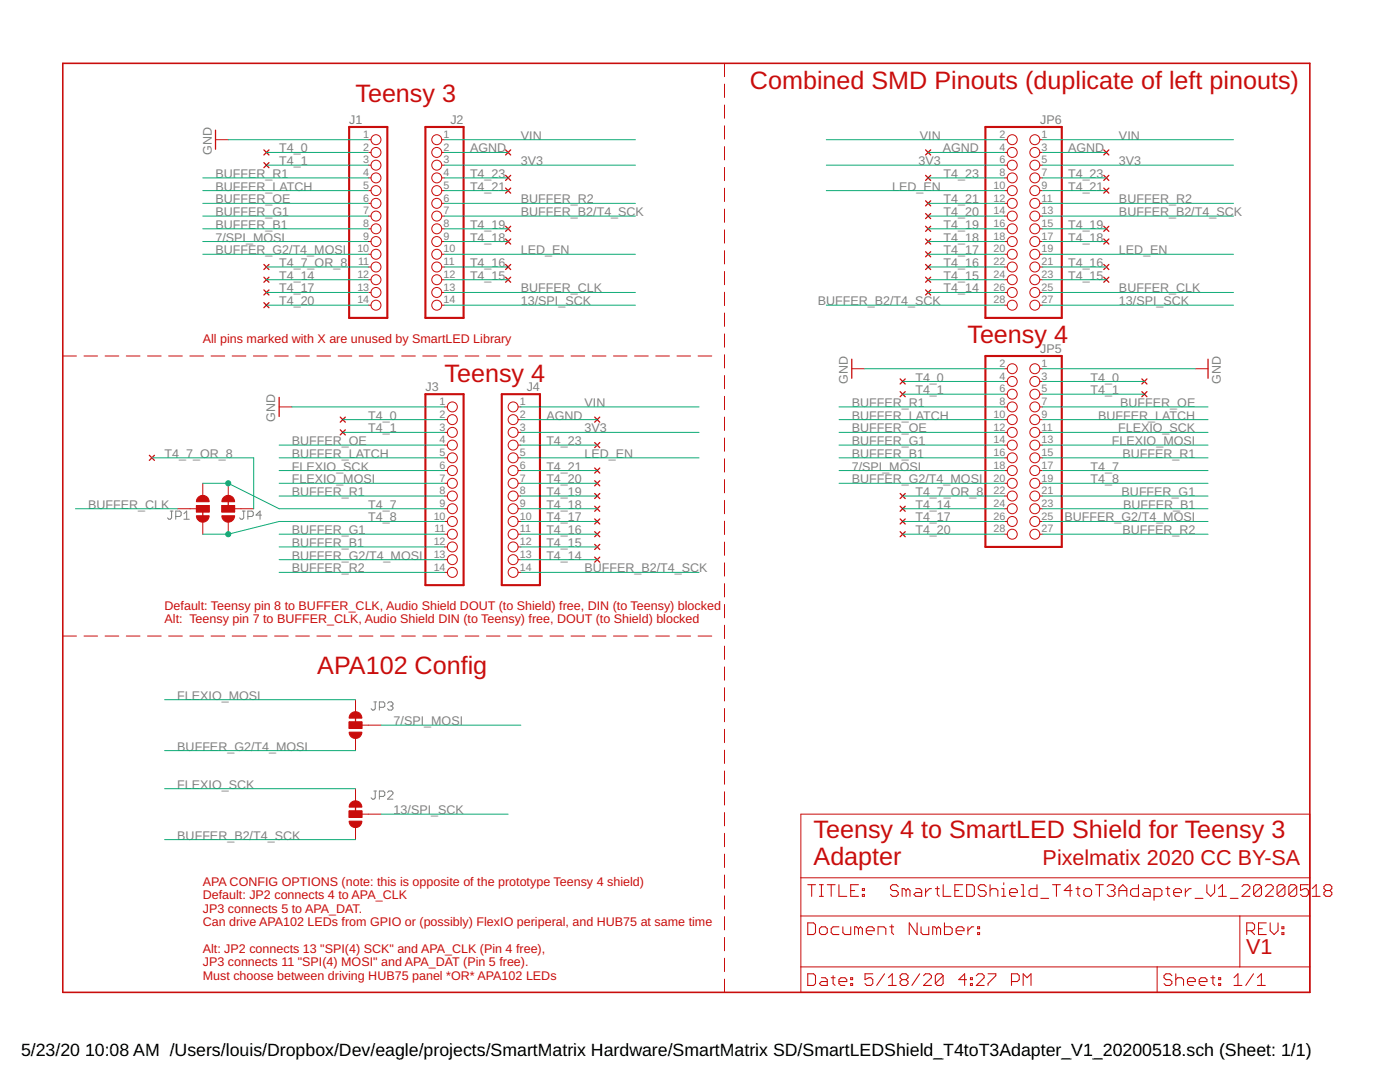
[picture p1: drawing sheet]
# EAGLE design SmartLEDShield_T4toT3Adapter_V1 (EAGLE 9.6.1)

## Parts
J1  PINHD-1X14_2.54-S  [1X14-S]
J2  PINHD-1X14_2.54-S  [1X14-S]
J3  PINHD-1X14_2.54-S  [1X14-S]
J4  PINHD-1X14_2.54-S  [1X14-S]
JP1  JUMPER-SMT_3_1-NC_TRACE_SILK  [SMT-JUMPER_3_1-NC_TRACE_SILK]
JP2  JUMPER-SMT_3_1-NC_TRACE_SILK  [SMT-JUMPER_3_1-NC_TRACE_SILK]
JP3  JUMPER-SMT_3_1-NC_TRACE_SILK  [SMT-JUMPER_3_1-NC_TRACE_SILK]
JP4  JUMPER-SMT_3_1-NC_TRACE_SILK  [SMT-JUMPER_3_1-NC_TRACE_SILK]
JP5  PINHD-2X14_2.54-SMD  [2X14SMD]
JP6  PINHD-2X14_2.54-SMD  [2X14SMD]
U$1  NC  (no package)
U$2  NC  (no package)
U$3  NC  (no package)
U$4  NC  (no package)
U$5  NC  (no package)
U$6  NC  (no package)
U$7  NC  (no package)
U$8  NC  (no package)
U$9  NC  (no package)
U$10  NC  (no package)
U$11  NC  (no package)
U$12  NC  (no package)
U$13  NC  (no package)
U$14  NC  (no package)
U$15  NC  (no package)
U$16  NC  (no package)
U$17  NC  (no package)
U$18  NC  (no package)
U$19  NC  (no package)
U$20  NC  (no package)
U$21  NC  (no package)
U$22  NC  (no package)
U$23  NC  (no package)
U$24  NC  (no package)
U$25  NC  (no package)
U$26  NC  (no package)
U$27  NC  (no package)
U$28  NC  (no package)
U$29  NC  (no package)
U$30  NC  (no package)
U$31  NC  (no package)
U$32  NC  (no package)
U$33  NC  (no package)
U$34  NC  (no package)
U$35  NC  (no package)
U$36  NC  (no package)
U$37  NC  (no package)
U$38  NC  (no package)
U$39  NC  (no package)
U$40  NC  (no package)
U$41  NC  (no package)
U$42  NC  (no package)
U$43  NC  (no package)
U$44  NC  (no package)
U$45  NC  (no package)
U$46  NC  (no package)
U$47  NC  (no package)
U$48  NC  (no package)
U$49  NC  (no package)
U$50  NC  (no package)
U$51  NC  (no package)

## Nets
3V3 [power]: J2.3 J4.3 JP6.5 JP6.6
7/SPI_MOSI: J1.9 JP3.2 JP5.18
13/SPI_SCK: J2.14 JP2.2 JP6.27
AGND: J2.2 J4.2 JP6.3 JP6.4 U$8.P$1 U$16.P$1 U$33.P$1 U$42.P$1
BUFFER_B1: J1.8 J3.12 JP5.16 JP5.23
BUFFER_B2/T4_SCK: J2.7 J4.14 JP2.1 JP6.13 JP6.28
BUFFER_CLK: J2.13 JP1.2 JP6.25
BUFFER_G1: J1.7 J3.11 JP5.14 JP5.21
BUFFER_G2/T4_MOSI: J1.10 J3.13 JP3.1 JP5.20 JP5.25
BUFFER_LATCH: J1.5 J3.5 JP5.9 JP5.10
BUFFER_OE: J1.6 J3.4 JP5.7 JP5.12
BUFFER_R1: J1.4 J3.8 JP5.8 JP5.15
BUFFER_R2: J2.6 J3.14 JP5.27 JP6.11
FLEXIO_MOSI: J3.7 JP3.3 JP5.13
FLEXIO_SCK: J3.6 JP2.3 JP5.11
GND: J1.1 J3.1 JP5.1 JP5.2
LED_EN: J2.10 J4.5 JP6.10 JP6.19
T4_0: J1.2 J3.2 JP5.3 JP5.4 U$1.P$1 U$5.P$1 U$27.P$1 U$40.P$1
T4_1: J1.3 J3.3 JP5.5 JP5.6 U$4.P$1 U$12.P$1 U$28.P$1 U$41.P$1
T4_7: J3.9 JP1.1 JP4.3 JP5.17
T4_7_OR_8: J1.11 JP4.2 JP5.22 U$6.P$1 U$26.P$1 U$29.P$1
T4_8: J3.10 JP1.3 JP4.1 JP5.19
T4_14: J1.12 J4.13 JP5.24 JP6.26 U$7.P$1 U$25.P$1 U$30.P$1 U$51.P$1
T4_15: J2.12 J4.12 JP6.23 JP6.24 U$14.P$1 U$20.P$1 U$38.P$1 U$46.P$1
T4_16: J2.11 J4.11 JP6.21 JP6.22 U$13.P$1 U$19.P$1 U$37.P$1 U$45.P$1
T4_17: J1.13 J4.10 JP5.26 JP6.20 U$2.P$1 U$24.P$1 U$32.P$1 U$50.P$1
T4_18: J2.9 J4.9 JP6.17 JP6.18 U$11.P$1 U$18.P$1 U$36.P$1 U$44.P$1
T4_19: J2.8 J4.8 JP6.15 JP6.16 U$9.P$1 U$17.P$1 U$35.P$1 U$43.P$1
T4_20: J1.14 J4.7 JP5.28 JP6.14 U$15.P$1 U$23.P$1 U$31.P$1 U$49.P$1
T4_21: J2.5 J4.6 JP6.9 JP6.12 U$10.P$1 U$22.P$1 U$34.P$1 U$48.P$1
T4_23: J2.4 J4.4 JP6.7 JP6.8 U$3.P$1 U$21.P$1 U$39.P$1 U$47.P$1
VIN: J2.1 J4.1 JP6.1 JP6.2

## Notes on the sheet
- Combined SMD Pinouts (duplicate of left pinouts)
- Teensy 3
- All pins marked with X are unused by SmartLED Library | Teensy 4
- Teensy 4
- Default: Teensy pin 8 to BUFFER_CLK, Audio Shield DOUT (to Shield) free, DIN (to Teensy) blocked
  Alt:  Teensy pin 7 to BUFFER_CLK, Audio Shield DIN (to Teensy) free, DOUT (to Shield) blocked
- APA102 Config
- Teensy 4 to SmartLED Shield for Teensy 3
  Adapter
- Pixelmatix 2020 CC BY-SA
- V1
- APA CONFIG OPTIONS (note: this is opposite of the prototype Teensy 4 shield)
  Default: JP2 connects 4 to APA_CLK
  JP3 connects 5 to APA_DAT.
  Can drive APA102 LEDs from GPIO or (possibly) FlexIO periperal, and HUB75 at same time
  
  Alt: JP2 connects 13 "SPI(4) SCK" and APA_CLK (Pin 4 free),
  JP3 connects 11 "SPI(4) MOSI" and APA_DAT (Pin 5 free).
  Must choose between driving HUB75 panel *OR* APA102 LEDs

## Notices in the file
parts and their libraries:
SparkFun-Jumpers: Licensing: Creative Commons ShareAlike 4.0 International - https://creativecommons.org/licenses/by-sa/4.0
